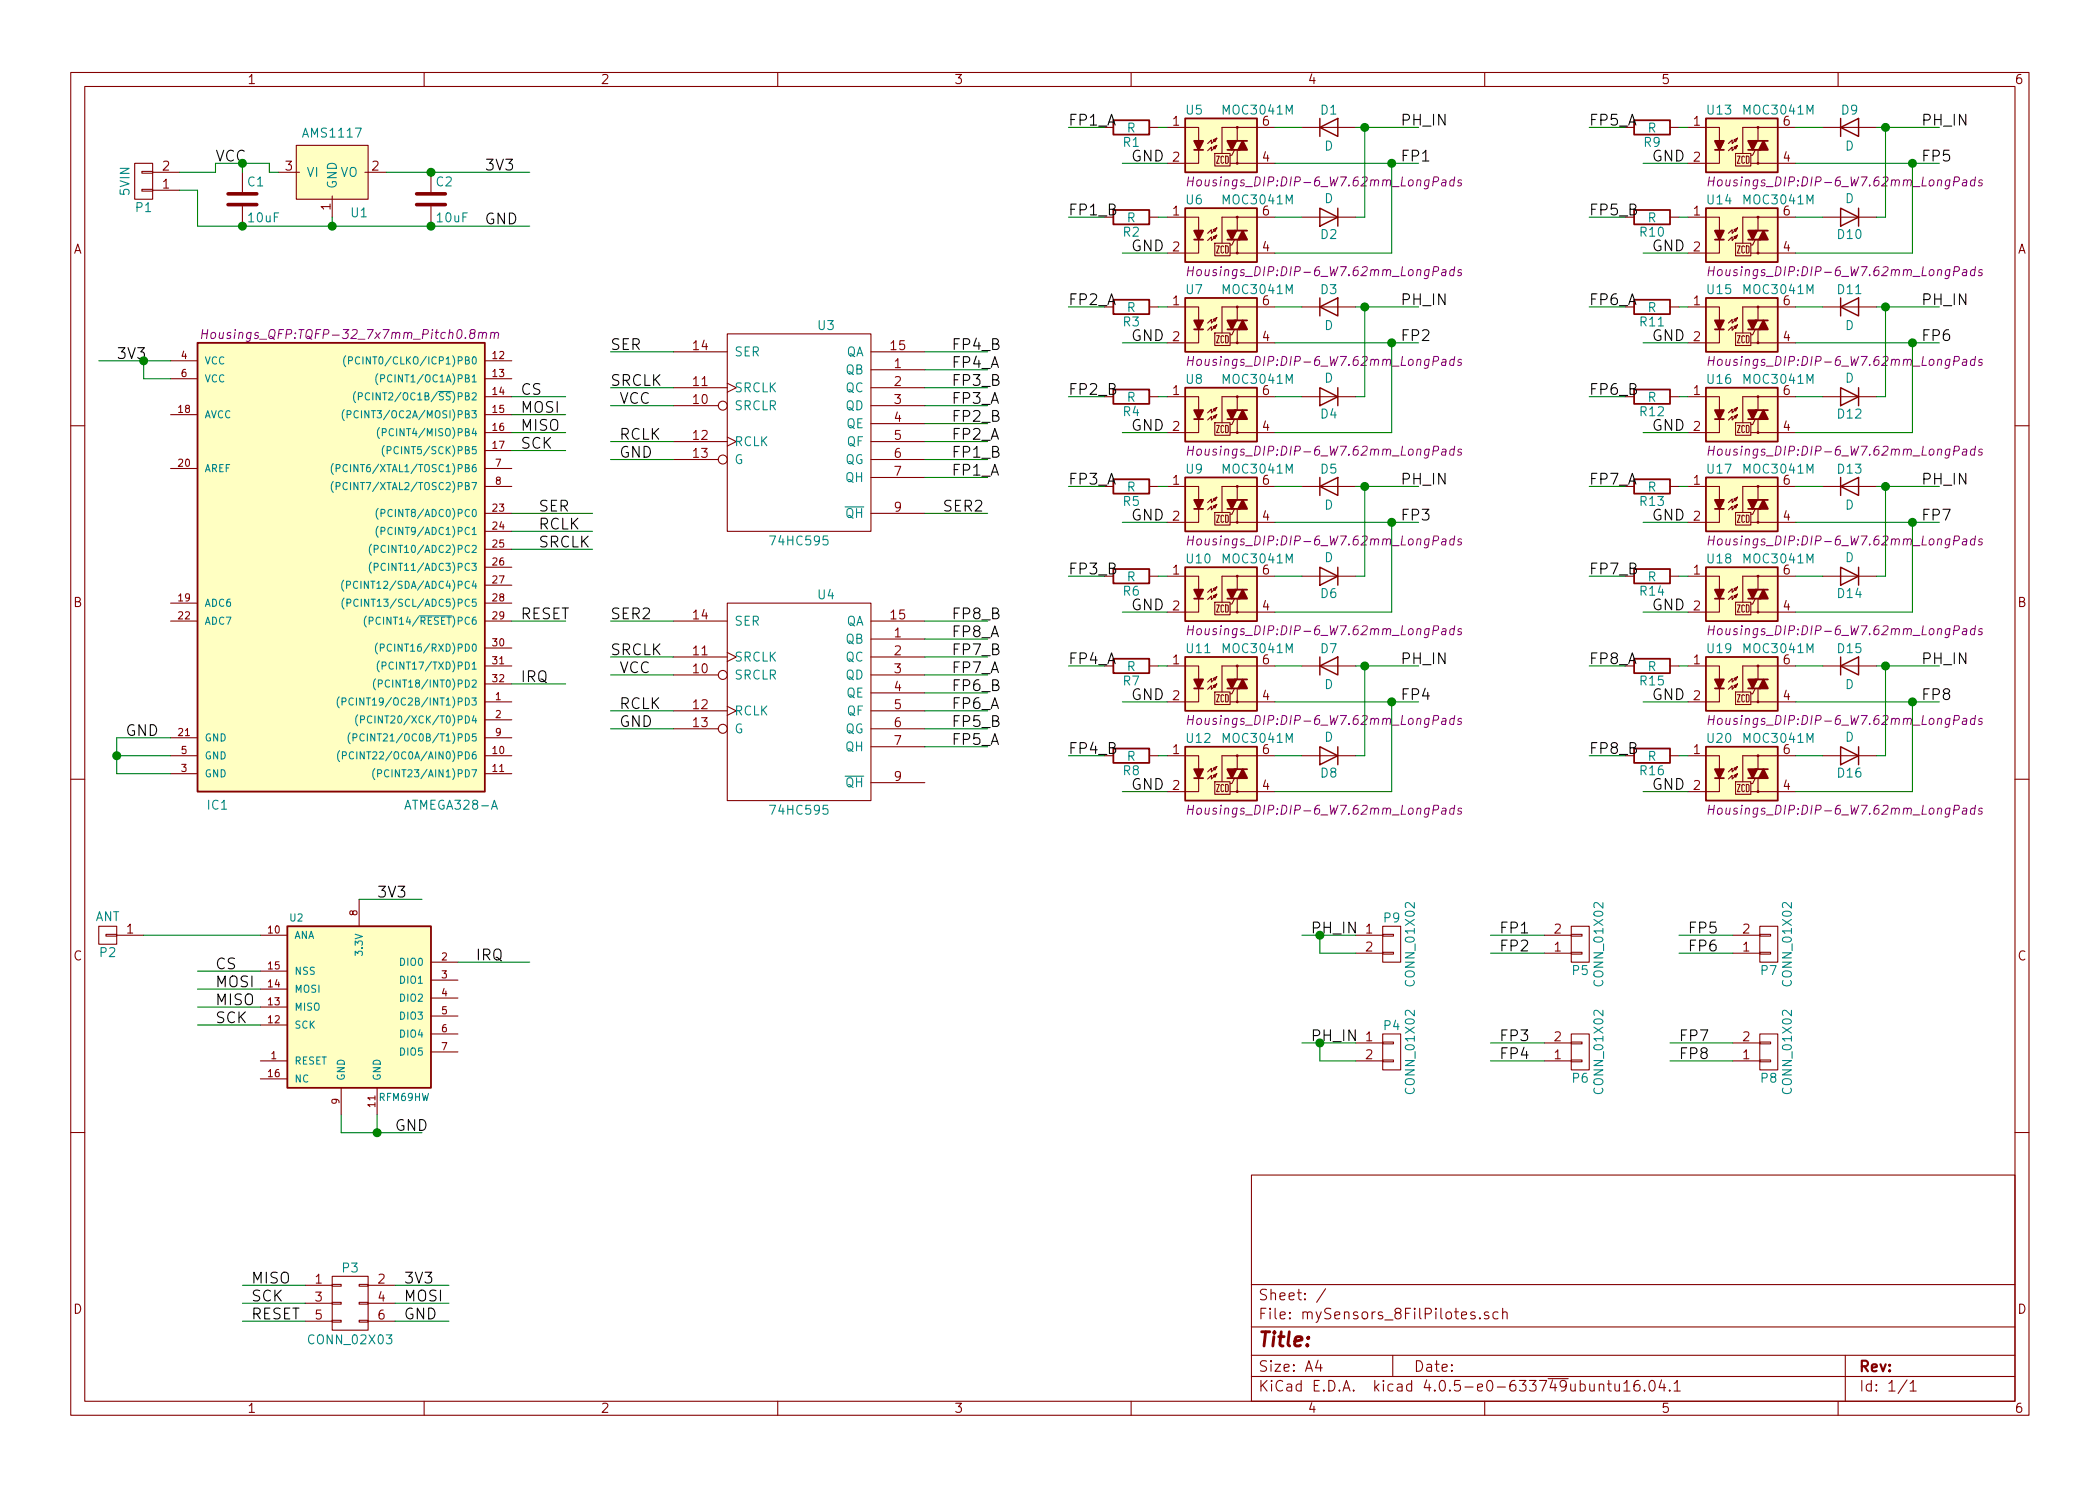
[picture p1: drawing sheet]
EESchema Schematic File Version 2
LIBS:power
LIBS:device
LIBS:transistors
LIBS:conn
LIBS:linear
LIBS:regul
LIBS:74xx
LIBS:cmos4000
LIBS:adc-dac
LIBS:memory
LIBS:xilinx
LIBS:microcontrollers
LIBS:dsp
LIBS:microchip
LIBS:analog_switches
LIBS:motorola
LIBS:texas
LIBS:intel
LIBS:audio
LIBS:interface
LIBS:digital-audio
LIBS:philips
LIBS:display
LIBS:cypress
LIBS:siliconi
LIBS:opto
LIBS:atmel
LIBS:contrib
LIBS:valves
LIBS:mysensors_radios
LIBS:mysensors_regulators
LIBS:myLibrary
LIBS:mySensors_8FilPilotes-cache
EELAYER 25 0
EELAYER END
$Descr A4 11693 8268
encoding utf-8
Sheet 1 1
Title ""
Date ""
Rev ""
Comp ""
Comment1 ""
Comment2 ""
Comment3 ""
Comment4 ""
$EndDescr
$Comp
L ATMEGA328-A IC1
U 1 1
P 1850 3100
F 0 "IC1" H 1150 1700 50  0000 L BNN
F 1 "ATMEGA328-A" H 2250 1700 50  0000 L BNN
F 2 "Housings_QFP:TQFP-32_7x7mm_Pitch0.8mm" H 1950 4350 50  0000 C CIN
F 3 "" H 1850 3100 50  0000 C CNN
	1    1850 3100
	1    0    0    -1  
$EndComp
$Comp
L RFM69HW U2
U 1 1
P 2000 5350
F 0 "U2" H 1650 5600 40  0000 C CNN
F 1 "RFM69HW" H 2250 4600 40  0000 C CNN
F 2 "Mysensors_Radio:RFM69HW_SMD_Handsoldering" H 2000 5350 30  0001 C CIN
F 3 "" H 2000 5350 60  0000 C CNN
	1    2000 5350
	1    0    0    -1  
$EndComp
$Comp
L AMS1117 U1
U 1 1
P 1950 950
F 0 "U1" H 2050 700 50  0000 R BNN
F 1 "AMS1117" H 1850 1200 50  0000 C TNN
F 2 "TO_SOT_Packages_SMD:SOT-223" H 1850 1000 60  0001 C CNN
F 3 "" H 1850 1000 60  0000 C CNN
	1    1950 950 
	1    0    0    -1  
$EndComp
$Comp
L CONN_01X02 P1
U 1 1
P 800 1000
F 0 "P1" H 800 1150 50  0000 C CNN
F 1 "5VIN" V 900 1000 50  0000 C CNN
F 2 "Connectors:bornier2" H 800 1000 50  0001 C CNN
F 3 "" H 800 1000 50  0000 C CNN
	1    800  1000
	-1   0    0    1   
$EndComp
Text Label 2700 950  0    60   ~ 0
3V3
$Comp
L 74HC595 U3
U 1 1
P 4450 2400
F 0 "U3" H 4600 3000 50  0000 C CNN
F 1 "74HC595" H 4450 1800 50  0000 C CNN
F 2 "SMD_Packages:SO-16-N" H 4450 2400 50  0001 C CNN
F 3 "" H 4450 2400 50  0000 C CNN
	1    4450 2400
	1    0    0    -1  
$EndComp
$Comp
L C C2
U 1 1
P 2400 1100
F 0 "C2" H 2425 1200 50  0000 L CNN
F 1 "10uF" H 2425 1000 50  0000 L CNN
F 2 "Capacitors_THT:C_Radial_D5_L6_P2.5" H 2438 950 50  0001 C CNN
F 3 "" H 2400 1100 50  0000 C CNN
	1    2400 1100
	1    0    0    -1  
$EndComp
Text Label 1200 900  0    60   ~ 0
VCC
$Comp
L CONN_02X03 P3
U 1 1
P 1950 7250
F 0 "P3" H 1950 7450 50  0000 C CNN
F 1 "CONN_02X03" H 1950 7050 50  0000 C CNN
F 2 "Pin_Headers:Pin_Header_Straight_2x03_Pitch2.54mm" H 1950 6050 50  0001 C CNN
F 3 "" H 1950 6050 50  0000 C CNN
	1    1950 7250
	1    0    0    -1  
$EndComp
Text Label 1400 7150 0    60   ~ 0
MISO
Text Label 1400 7250 0    60   ~ 0
SCK
Text Label 1400 7350 0    60   ~ 0
RESET
Text Label 2250 7150 0    60   ~ 0
3V3
Text Label 2250 7250 0    60   ~ 0
MOSI
Text Label 2250 7350 0    60   ~ 0
GND
$Comp
L C C1
U 1 1
P 1350 1100
F 0 "C1" H 1375 1200 50  0000 L CNN
F 1 "10uF" H 1375 1000 50  0000 L CNN
F 2 "Capacitors_THT:C_Radial_D5_L6_P2.5" H 1388 950 50  0001 C CNN
F 3 "" H 1350 1100 50  0000 C CNN
	1    1350 1100
	1    0    0    -1  
$EndComp
Text Label 2900 3450 0    60   ~ 0
RESET
Text Label 2900 2500 0    60   ~ 0
SCK
Text Label 2900 2400 0    60   ~ 0
MISO
Text Label 2900 2300 0    60   ~ 0
MOSI
Text Label 2100 5000 0    60   ~ 0
3V3
Text Label 2650 5350 0    60   ~ 0
IRQ
Text Label 1200 5400 0    60   ~ 0
CS
Text Label 1200 5500 0    60   ~ 0
MOSI
Text Label 1200 5600 0    60   ~ 0
MISO
Text Label 1200 5700 0    60   ~ 0
SCK
$Comp
L CONN_01X01 P2
U 1 1
P 600 5200
F 0 "P2" H 600 5300 50  0000 C CNN
F 1 "ANT" H 600 5100 50  0000 C CNN
F 2 "Pin_Headers:Pin_Header_Straight_1x01_Pitch2.54mm" H 600 5200 50  0001 C CNN
F 3 "" H 600 5200 50  0000 C CNN
	1    600  5200
	-1   0    0    1   
$EndComp
Text Label 2900 2200 0    60   ~ 0
CS
Text Label 650  2000 0    60   ~ 0
3V3
Text Label 700  4100 0    60   ~ 0
GND
Text Label 2900 3800 0    60   ~ 0
IRQ
Text Label 5300 1950 0    60   ~ 0
FP4_B
Text Label 5300 2050 0    60   ~ 0
FP4_A
Text Label 5300 2150 0    60   ~ 0
FP3_B
Text Label 5300 2250 0    60   ~ 0
FP3_A
Text Label 5300 2350 0    60   ~ 0
FP2_B
Text Label 5300 2450 0    60   ~ 0
FP2_A
Text Label 5300 2550 0    60   ~ 0
FP1_B
Text Label 5300 2650 0    60   ~ 0
FP1_A
Text Label 3450 2250 0    60   ~ 0
VCC
Text Label 3450 2450 0    60   ~ 0
RCLK
Text Label 3400 1950 0    60   ~ 0
SER
Text Label 3400 2150 0    60   ~ 0
SRCLK
Text Label 3450 2550 0    60   ~ 0
GND
Text Label 3000 2850 0    60   ~ 0
SER
Text Label 3000 3050 0    60   ~ 0
SRCLK
Text Label 3000 2950 0    60   ~ 0
RCLK
$Comp
L CONN_01X02 P4
U 1 1
P 7750 5850
F 0 "P4" H 7750 6000 50  0000 C CNN
F 1 "CONN_01X02" V 7850 5850 50  0000 C CNN
F 2 "Connectors:bornier2" H 7750 5850 50  0001 C CNN
F 3 "" H 7750 5850 50  0000 C CNN
	1    7750 5850
	1    0    0    -1  
$EndComp
Wire Wire Line
	1000 1050 1100 1050
Wire Wire Line
	1350 7150 1700 7150
Wire Wire Line
	1350 7250 1700 7250
Wire Wire Line
	1350 7350 1700 7350
Wire Wire Line
	2500 7150 2200 7150
Wire Wire Line
	2500 7250 2200 7250
Wire Wire Line
	2500 7350 2200 7350
Wire Wire Line
	1100 1050 1100 1250
Wire Wire Line
	1100 1250 2950 1250
Wire Wire Line
	1850 1250 1850 1200
Connection ~ 1350 1250
Connection ~ 1850 1250
Wire Wire Line
	2850 2300 3150 2300
Wire Wire Line
	2850 2400 3150 2400
Wire Wire Line
	2850 2500 3150 2500
Wire Wire Line
	2850 3450 3150 3450
Wire Wire Line
	2850 3800 3150 3800
Wire Wire Line
	1450 5400 1100 5400
Wire Wire Line
	1100 5500 1450 5500
Wire Wire Line
	1100 5600 1450 5600
Wire Wire Line
	1100 5700 1450 5700
Wire Wire Line
	1900 6200 1900 6300
Wire Wire Line
	1900 6300 2350 6300
Wire Wire Line
	2100 6200 2100 6300
Connection ~ 2100 6300
Wire Wire Line
	2550 5350 2950 5350
Wire Wire Line
	1450 5200 800  5200
Wire Wire Line
	2000 5000 2350 5000
Wire Wire Line
	2850 2200 3150 2200
Wire Wire Line
	950  2000 550  2000
Wire Wire Line
	800  2000 800  2100
Wire Wire Line
	800  2100 950  2100
Connection ~ 800  2000
Wire Wire Line
	950  4300 650  4300
Wire Wire Line
	650  4300 650  4100
Wire Wire Line
	650  4100 950  4100
Wire Wire Line
	950  4200 650  4200
Connection ~ 650  4200
Wire Wire Line
	5150 1950 5500 1950
Wire Wire Line
	5150 2050 5500 2050
Wire Wire Line
	5500 2150 5150 2150
Wire Wire Line
	5500 2250 5150 2250
Wire Wire Line
	5500 2350 5150 2350
Wire Wire Line
	5500 2450 5150 2450
Wire Wire Line
	5500 2550 5150 2550
Wire Wire Line
	5500 2650 5150 2650
Wire Wire Line
	3750 2250 3400 2250
Wire Wire Line
	3750 2450 3400 2450
Wire Wire Line
	3750 1950 3400 1950
Wire Wire Line
	3750 2150 3400 2150
Wire Wire Line
	3750 2550 3400 2550
Wire Wire Line
	2850 2850 3300 2850
Wire Wire Line
	2850 2950 3300 2950
Wire Wire Line
	2850 3050 3300 3050
Wire Wire Line
	7550 5800 7250 5800
$Comp
L CONN_01X02 P5
U 1 1
P 8800 5250
F 0 "P5" H 8800 5400 50  0000 C CNN
F 1 "CONN_01X02" V 8900 5250 50  0000 C CNN
F 2 "Connectors:bornier2" H 8800 5250 50  0001 C CNN
F 3 "" H 8800 5250 50  0000 C CNN
	1    8800 5250
	1    0    0    1   
$EndComp
$Comp
L CONN_01X02 P6
U 1 1
P 8800 5850
F 0 "P6" H 8800 6000 50  0000 C CNN
F 1 "CONN_01X02" V 8900 5850 50  0000 C CNN
F 2 "Connectors:bornier2" H 8800 5850 50  0001 C CNN
F 3 "" H 8800 5850 50  0000 C CNN
	1    8800 5850
	1    0    0    1   
$EndComp
$Comp
L CONN_01X02 P7
U 1 1
P 9850 5250
F 0 "P7" H 9850 5400 50  0000 C CNN
F 1 "CONN_01X02" V 9950 5250 50  0000 C CNN
F 2 "Connectors:bornier2" H 9850 5250 50  0001 C CNN
F 3 "" H 9850 5250 50  0000 C CNN
	1    9850 5250
	1    0    0    1   
$EndComp
$Comp
L CONN_01X02 P8
U 1 1
P 9850 5850
F 0 "P8" H 9850 6000 50  0000 C CNN
F 1 "CONN_01X02" V 9950 5850 50  0000 C CNN
F 2 "Connectors:bornier2" H 9850 5850 50  0001 C CNN
F 3 "" H 9850 5850 50  0000 C CNN
	1    9850 5850
	1    0    0    1   
$EndComp
Wire Wire Line
	1000 950  1200 950 
Wire Wire Line
	1200 950  1200 900 
Wire Wire Line
	1200 900  1500 900 
Wire Wire Line
	1500 900  1500 950 
Wire Wire Line
	1500 950  1550 950 
Wire Wire Line
	1350 950  1350 900 
Connection ~ 1350 900 
Connection ~ 2400 1250
Text Label 2700 1250 0    60   ~ 0
GND
Wire Wire Line
	2150 950  2950 950 
Connection ~ 2400 950 
Text Label 2200 6300 0    60   ~ 0
GND
$Comp
L 74HC595 U4
U 1 1
P 4450 3900
F 0 "U4" H 4600 4500 50  0000 C CNN
F 1 "74HC595" H 4450 3300 50  0000 C CNN
F 2 "SMD_Packages:SO-16-N" H 4450 3900 50  0001 C CNN
F 3 "" H 4450 3900 50  0000 C CNN
	1    4450 3900
	1    0    0    -1  
$EndComp
Text Label 5300 3450 0    60   ~ 0
FP8_B
Text Label 5300 3550 0    60   ~ 0
FP8_A
Text Label 5300 3650 0    60   ~ 0
FP7_B
Text Label 5300 3750 0    60   ~ 0
FP7_A
Text Label 5300 3850 0    60   ~ 0
FP6_B
Text Label 5300 3950 0    60   ~ 0
FP6_A
Text Label 5300 4050 0    60   ~ 0
FP5_B
Text Label 5300 4150 0    60   ~ 0
FP5_A
Text Label 3450 3750 0    60   ~ 0
VCC
Text Label 3450 3950 0    60   ~ 0
RCLK
Text Label 3400 3450 0    60   ~ 0
SER2
Text Label 3400 3650 0    60   ~ 0
SRCLK
Text Label 3450 4050 0    60   ~ 0
GND
Wire Wire Line
	5150 3450 5500 3450
Wire Wire Line
	5150 3550 5500 3550
Wire Wire Line
	5500 3650 5150 3650
Wire Wire Line
	5500 3750 5150 3750
Wire Wire Line
	5500 3850 5150 3850
Wire Wire Line
	5500 3950 5150 3950
Wire Wire Line
	5500 4050 5150 4050
Wire Wire Line
	5500 4150 5150 4150
Wire Wire Line
	3750 3750 3400 3750
Wire Wire Line
	3750 3950 3400 3950
Wire Wire Line
	3750 3450 3400 3450
Wire Wire Line
	3750 3650 3400 3650
Wire Wire Line
	3750 4050 3400 4050
Wire Wire Line
	5150 2850 5500 2850
Text Label 5250 2850 0    60   ~ 0
SER2
Wire Wire Line
	8600 5200 8300 5200
Wire Wire Line
	8300 5300 8600 5300
Wire Wire Line
	8300 5800 8600 5800
Wire Wire Line
	8300 5900 8600 5900
Wire Wire Line
	9350 5200 9650 5200
Wire Wire Line
	9350 5300 9650 5300
Wire Wire Line
	9300 5800 9650 5800
Wire Wire Line
	9300 5900 9650 5900
Text Label 9350 5900 0    60   ~ 0
FP8
Text Label 9350 5800 0    60   ~ 0
FP7
Text Label 9400 5300 0    60   ~ 0
FP6
Text Label 9400 5200 0    60   ~ 0
FP5
Text Label 8350 5900 0    60   ~ 0
FP4
Text Label 8350 5800 0    60   ~ 0
FP3
Text Label 8350 5300 0    60   ~ 0
FP2
Text Label 8350 5200 0    60   ~ 0
FP1
Text Label 7300 5800 0    60   ~ 0
PH_IN
Wire Wire Line
	7350 5800 7350 5900
Wire Wire Line
	7350 5900 7550 5900
Connection ~ 7350 5800
$Comp
L MOC3041M U5
U 1 1
P 6800 800
F 0 "U5" H 6600 1000 50  0000 L CNN
F 1 "MOC3041M" H 6800 1000 50  0000 L CNN
F 2 "Housings_DIP:DIP-6_W7.62mm_LongPads" H 6600 600 50  0000 L CIN
F 3 "" H 6765 800 50  0000 L CNN
	1    6800 800 
	1    0    0    -1  
$EndComp
$Comp
L MOC3041M U6
U 1 1
P 6800 1300
F 0 "U6" H 6600 1500 50  0000 L CNN
F 1 "MOC3041M" H 6800 1500 50  0000 L CNN
F 2 "Housings_DIP:DIP-6_W7.62mm_LongPads" H 6600 1100 50  0000 L CIN
F 3 "" H 6765 1300 50  0000 L CNN
	1    6800 1300
	1    0    0    -1  
$EndComp
Wire Wire Line
	7100 900  7900 900 
Wire Wire Line
	7100 1400 7750 1400
Wire Wire Line
	7750 1400 7750 900 
Connection ~ 7750 900 
$Comp
L D D1
U 1 1
P 7400 700
F 0 "D1" H 7400 800 50  0000 C CNN
F 1 "D" H 7400 600 50  0000 C CNN
F 2 "Diodes_SMD:SOD-123" H 7400 700 50  0001 C CNN
F 3 "" H 7400 700 50  0000 C CNN
	1    7400 700 
	1    0    0    -1  
$EndComp
$Comp
L D D2
U 1 1
P 7400 1200
F 0 "D2" H 7400 1300 50  0000 C CNN
F 1 "D" H 7400 1100 50  0000 C CNN
F 2 "Diodes_SMD:SOD-123" H 7400 1200 50  0001 C CNN
F 3 "" H 7400 1200 50  0000 C CNN
	1    7400 1200
	-1   0    0    1   
$EndComp
Wire Wire Line
	7250 700  7100 700 
Wire Wire Line
	7100 1200 7250 1200
Wire Wire Line
	7550 1200 7600 1200
Wire Wire Line
	7600 1200 7600 700 
Wire Wire Line
	7550 700  7900 700 
Connection ~ 7600 700 
Text Label 7800 700  0    60   ~ 0
PH_IN
Text Label 7800 900  0    60   ~ 0
FP1
Wire Wire Line
	6500 900  6250 900 
Wire Wire Line
	6500 1400 6250 1400
Text Label 6300 1400 0    60   ~ 0
GND
Text Label 6300 900  0    60   ~ 0
GND
$Comp
L R R1
U 1 1
P 6300 700
F 0 "R1" V 6380 700 50  0000 C CNN
F 1 "R" V 6300 700 50  0000 C CNN
F 2 "Resistors_SMD:R_1206_HandSoldering" V 6230 700 50  0001 C CNN
F 3 "" H 6300 700 50  0000 C CNN
	1    6300 700 
	0    1    1    0   
$EndComp
$Comp
L R R2
U 1 1
P 6300 1200
F 0 "R2" V 6380 1200 50  0000 C CNN
F 1 "R" V 6300 1200 50  0000 C CNN
F 2 "Resistors_SMD:R_1206_HandSoldering" V 6230 1200 50  0001 C CNN
F 3 "" H 6300 1200 50  0000 C CNN
	1    6300 1200
	0    1    1    0   
$EndComp
Wire Wire Line
	6450 700  6500 700 
Wire Wire Line
	6450 1200 6500 1200
Wire Wire Line
	6150 700  5950 700 
Wire Wire Line
	6150 1200 5950 1200
Text Label 5950 700  0    60   ~ 0
FP1_A
Text Label 5950 1200 0    60   ~ 0
FP1_B
$Comp
L MOC3041M U7
U 1 1
P 6800 1800
F 0 "U7" H 6600 2000 50  0000 L CNN
F 1 "MOC3041M" H 6800 2000 50  0000 L CNN
F 2 "Housings_DIP:DIP-6_W7.62mm_LongPads" H 6600 1600 50  0000 L CIN
F 3 "" H 6765 1800 50  0000 L CNN
	1    6800 1800
	1    0    0    -1  
$EndComp
$Comp
L MOC3041M U8
U 1 1
P 6800 2300
F 0 "U8" H 6600 2500 50  0000 L CNN
F 1 "MOC3041M" H 6800 2500 50  0000 L CNN
F 2 "Housings_DIP:DIP-6_W7.62mm_LongPads" H 6600 2100 50  0000 L CIN
F 3 "" H 6765 2300 50  0000 L CNN
	1    6800 2300
	1    0    0    -1  
$EndComp
Wire Wire Line
	7100 1900 7900 1900
Wire Wire Line
	7100 2400 7750 2400
Wire Wire Line
	7750 2400 7750 1900
Connection ~ 7750 1900
$Comp
L D D3
U 1 1
P 7400 1700
F 0 "D3" H 7400 1800 50  0000 C CNN
F 1 "D" H 7400 1600 50  0000 C CNN
F 2 "Diodes_SMD:SOD-123" H 7400 1700 50  0001 C CNN
F 3 "" H 7400 1700 50  0000 C CNN
	1    7400 1700
	1    0    0    -1  
$EndComp
$Comp
L D D4
U 1 1
P 7400 2200
F 0 "D4" H 7400 2300 50  0000 C CNN
F 1 "D" H 7400 2100 50  0000 C CNN
F 2 "Diodes_SMD:SOD-123" H 7400 2200 50  0001 C CNN
F 3 "" H 7400 2200 50  0000 C CNN
	1    7400 2200
	-1   0    0    1   
$EndComp
Wire Wire Line
	7250 1700 7100 1700
Wire Wire Line
	7100 2200 7250 2200
Wire Wire Line
	7550 2200 7600 2200
Wire Wire Line
	7600 2200 7600 1700
Wire Wire Line
	7550 1700 7900 1700
Connection ~ 7600 1700
Text Label 7800 1700 0    60   ~ 0
PH_IN
Text Label 7800 1900 0    60   ~ 0
FP2
Wire Wire Line
	6500 1900 6250 1900
Wire Wire Line
	6500 2400 6250 2400
Text Label 6300 2400 0    60   ~ 0
GND
Text Label 6300 1900 0    60   ~ 0
GND
$Comp
L R R3
U 1 1
P 6300 1700
F 0 "R3" V 6380 1700 50  0000 C CNN
F 1 "R" V 6300 1700 50  0000 C CNN
F 2 "Resistors_SMD:R_1206_HandSoldering" V 6230 1700 50  0001 C CNN
F 3 "" H 6300 1700 50  0000 C CNN
	1    6300 1700
	0    1    1    0   
$EndComp
$Comp
L R R4
U 1 1
P 6300 2200
F 0 "R4" V 6380 2200 50  0000 C CNN
F 1 "R" V 6300 2200 50  0000 C CNN
F 2 "Resistors_SMD:R_1206_HandSoldering" V 6230 2200 50  0001 C CNN
F 3 "" H 6300 2200 50  0000 C CNN
	1    6300 2200
	0    1    1    0   
$EndComp
Wire Wire Line
	6450 1700 6500 1700
Wire Wire Line
	6450 2200 6500 2200
Wire Wire Line
	6150 1700 5950 1700
Wire Wire Line
	6150 2200 5950 2200
Text Label 5950 1700 0    60   ~ 0
FP2_A
Text Label 5950 2200 0    60   ~ 0
FP2_B
$Comp
L MOC3041M U9
U 1 1
P 6800 2800
F 0 "U9" H 6600 3000 50  0000 L CNN
F 1 "MOC3041M" H 6800 3000 50  0000 L CNN
F 2 "Housings_DIP:DIP-6_W7.62mm_LongPads" H 6600 2600 50  0000 L CIN
F 3 "" H 6765 2800 50  0000 L CNN
	1    6800 2800
	1    0    0    -1  
$EndComp
$Comp
L MOC3041M U10
U 1 1
P 6800 3300
F 0 "U10" H 6600 3500 50  0000 L CNN
F 1 "MOC3041M" H 6800 3500 50  0000 L CNN
F 2 "Housings_DIP:DIP-6_W7.62mm_LongPads" H 6600 3100 50  0000 L CIN
F 3 "" H 6765 3300 50  0000 L CNN
	1    6800 3300
	1    0    0    -1  
$EndComp
Wire Wire Line
	7100 2900 7900 2900
Wire Wire Line
	7100 3400 7750 3400
Wire Wire Line
	7750 3400 7750 2900
Connection ~ 7750 2900
$Comp
L D D5
U 1 1
P 7400 2700
F 0 "D5" H 7400 2800 50  0000 C CNN
F 1 "D" H 7400 2600 50  0000 C CNN
F 2 "Diodes_SMD:SOD-123" H 7400 2700 50  0001 C CNN
F 3 "" H 7400 2700 50  0000 C CNN
	1    7400 2700
	1    0    0    -1  
$EndComp
$Comp
L D D6
U 1 1
P 7400 3200
F 0 "D6" H 7400 3300 50  0000 C CNN
F 1 "D" H 7400 3100 50  0000 C CNN
F 2 "Diodes_SMD:SOD-123" H 7400 3200 50  0001 C CNN
F 3 "" H 7400 3200 50  0000 C CNN
	1    7400 3200
	-1   0    0    1   
$EndComp
Wire Wire Line
	7250 2700 7100 2700
Wire Wire Line
	7100 3200 7250 3200
Wire Wire Line
	7550 3200 7600 3200
Wire Wire Line
	7600 3200 7600 2700
Wire Wire Line
	7550 2700 7900 2700
Connection ~ 7600 2700
Text Label 7800 2700 0    60   ~ 0
PH_IN
Text Label 7800 2900 0    60   ~ 0
FP3
Wire Wire Line
	6500 2900 6250 2900
Wire Wire Line
	6500 3400 6250 3400
Text Label 6300 3400 0    60   ~ 0
GND
Text Label 6300 2900 0    60   ~ 0
GND
$Comp
L R R5
U 1 1
P 6300 2700
F 0 "R5" V 6380 2700 50  0000 C CNN
F 1 "R" V 6300 2700 50  0000 C CNN
F 2 "Resistors_SMD:R_1206_HandSoldering" V 6230 2700 50  0001 C CNN
F 3 "" H 6300 2700 50  0000 C CNN
	1    6300 2700
	0    1    1    0   
$EndComp
$Comp
L R R6
U 1 1
P 6300 3200
F 0 "R6" V 6380 3200 50  0000 C CNN
F 1 "R" V 6300 3200 50  0000 C CNN
F 2 "Resistors_SMD:R_1206_HandSoldering" V 6230 3200 50  0001 C CNN
F 3 "" H 6300 3200 50  0000 C CNN
	1    6300 3200
	0    1    1    0   
$EndComp
Wire Wire Line
	6450 2700 6500 2700
Wire Wire Line
	6450 3200 6500 3200
Wire Wire Line
	6150 2700 5950 2700
Wire Wire Line
	6150 3200 5950 3200
Text Label 5950 2700 0    60   ~ 0
FP3_A
Text Label 5950 3200 0    60   ~ 0
FP3_B
$Comp
L MOC3041M U11
U 1 1
P 6800 3800
F 0 "U11" H 6600 4000 50  0000 L CNN
F 1 "MOC3041M" H 6800 4000 50  0000 L CNN
F 2 "Housings_DIP:DIP-6_W7.62mm_LongPads" H 6600 3600 50  0000 L CIN
F 3 "" H 6765 3800 50  0000 L CNN
	1    6800 3800
	1    0    0    -1  
$EndComp
$Comp
L MOC3041M U12
U 1 1
P 6800 4300
F 0 "U12" H 6600 4500 50  0000 L CNN
F 1 "MOC3041M" H 6800 4500 50  0000 L CNN
F 2 "Housings_DIP:DIP-6_W7.62mm_LongPads" H 6600 4100 50  0000 L CIN
F 3 "" H 6765 4300 50  0000 L CNN
	1    6800 4300
	1    0    0    -1  
$EndComp
Wire Wire Line
	7100 3900 7900 3900
Wire Wire Line
	7100 4400 7750 4400
Wire Wire Line
	7750 4400 7750 3900
Connection ~ 7750 3900
$Comp
L D D7
U 1 1
P 7400 3700
F 0 "D7" H 7400 3800 50  0000 C CNN
F 1 "D" H 7400 3600 50  0000 C CNN
F 2 "Diodes_SMD:SOD-123" H 7400 3700 50  0001 C CNN
F 3 "" H 7400 3700 50  0000 C CNN
	1    7400 3700
	1    0    0    -1  
$EndComp
$Comp
L D D8
U 1 1
P 7400 4200
F 0 "D8" H 7400 4300 50  0000 C CNN
F 1 "D" H 7400 4100 50  0000 C CNN
F 2 "Diodes_SMD:SOD-123" H 7400 4200 50  0001 C CNN
F 3 "" H 7400 4200 50  0000 C CNN
	1    7400 4200
	-1   0    0    1   
$EndComp
Wire Wire Line
	7250 3700 7100 3700
Wire Wire Line
	7100 4200 7250 4200
Wire Wire Line
	7550 4200 7600 4200
Wire Wire Line
	7600 4200 7600 3700
Wire Wire Line
	7550 3700 7900 3700
Connection ~ 7600 3700
Text Label 7800 3700 0    60   ~ 0
PH_IN
Text Label 7800 3900 0    60   ~ 0
FP4
Wire Wire Line
	6500 3900 6250 3900
Wire Wire Line
	6500 4400 6250 4400
Text Label 6300 4400 0    60   ~ 0
GND
Text Label 6300 3900 0    60   ~ 0
GND
$Comp
L R R7
U 1 1
P 6300 3700
F 0 "R7" V 6380 3700 50  0000 C CNN
F 1 "R" V 6300 3700 50  0000 C CNN
F 2 "Resistors_SMD:R_1206_HandSoldering" V 6230 3700 50  0001 C CNN
F 3 "" H 6300 3700 50  0000 C CNN
	1    6300 3700
	0    1    1    0   
$EndComp
$Comp
L R R8
U 1 1
P 6300 4200
F 0 "R8" V 6380 4200 50  0000 C CNN
F 1 "R" V 6300 4200 50  0000 C CNN
F 2 "Resistors_SMD:R_1206_HandSoldering" V 6230 4200 50  0001 C CNN
F 3 "" H 6300 4200 50  0000 C CNN
	1    6300 4200
	0    1    1    0   
$EndComp
Wire Wire Line
	6450 3700 6500 3700
Wire Wire Line
	6450 4200 6500 4200
Wire Wire Line
	6150 3700 5950 3700
Wire Wire Line
	6150 4200 5950 4200
Text Label 5950 3700 0    60   ~ 0
FP4_A
Text Label 5950 4200 0    60   ~ 0
FP4_B
$Comp
L MOC3041M U13
U 1 1
P 9700 800
F 0 "U13" H 9500 1000 50  0000 L CNN
F 1 "MOC3041M" H 9700 1000 50  0000 L CNN
F 2 "Housings_DIP:DIP-6_W7.62mm_LongPads" H 9500 600 50  0000 L CIN
F 3 "" H 9665 800 50  0000 L CNN
	1    9700 800 
	1    0    0    -1  
$EndComp
$Comp
L MOC3041M U14
U 1 1
P 9700 1300
F 0 "U14" H 9500 1500 50  0000 L CNN
F 1 "MOC3041M" H 9700 1500 50  0000 L CNN
F 2 "Housings_DIP:DIP-6_W7.62mm_LongPads" H 9500 1100 50  0000 L CIN
F 3 "" H 9665 1300 50  0000 L CNN
	1    9700 1300
	1    0    0    -1  
$EndComp
Wire Wire Line
	10000 900  10800 900 
Wire Wire Line
	10000 1400 10650 1400
Wire Wire Line
	10650 1400 10650 900 
Connection ~ 10650 900 
$Comp
L D D9
U 1 1
P 10300 700
F 0 "D9" H 10300 800 50  0000 C CNN
F 1 "D" H 10300 600 50  0000 C CNN
F 2 "Diodes_SMD:SOD-123" H 10300 700 50  0001 C CNN
F 3 "" H 10300 700 50  0000 C CNN
	1    10300 700 
	1    0    0    -1  
$EndComp
$Comp
L D D10
U 1 1
P 10300 1200
F 0 "D10" H 10300 1300 50  0000 C CNN
F 1 "D" H 10300 1100 50  0000 C CNN
F 2 "Diodes_SMD:SOD-123" H 10300 1200 50  0001 C CNN
F 3 "" H 10300 1200 50  0000 C CNN
	1    10300 1200
	-1   0    0    1   
$EndComp
Wire Wire Line
	10150 700  10000 700 
Wire Wire Line
	10000 1200 10150 1200
Wire Wire Line
	10450 1200 10500 1200
Wire Wire Line
	10500 1200 10500 700 
Wire Wire Line
	10450 700  10800 700 
Connection ~ 10500 700 
Text Label 10700 700  0    60   ~ 0
PH_IN
Text Label 10700 900  0    60   ~ 0
FP5
Wire Wire Line
	9400 900  9150 900 
Wire Wire Line
	9400 1400 9150 1400
Text Label 9200 1400 0    60   ~ 0
GND
Text Label 9200 900  0    60   ~ 0
GND
$Comp
L R R9
U 1 1
P 9200 700
F 0 "R9" V 9280 700 50  0000 C CNN
F 1 "R" V 9200 700 50  0000 C CNN
F 2 "Resistors_SMD:R_1206_HandSoldering" V 9130 700 50  0001 C CNN
F 3 "" H 9200 700 50  0000 C CNN
	1    9200 700 
	0    1    1    0   
$EndComp
$Comp
L R R10
U 1 1
P 9200 1200
F 0 "R10" V 9280 1200 50  0000 C CNN
F 1 "R" V 9200 1200 50  0000 C CNN
F 2 "Resistors_SMD:R_1206_HandSoldering" V 9130 1200 50  0001 C CNN
F 3 "" H 9200 1200 50  0000 C CNN
	1    9200 1200
	0    1    1    0   
$EndComp
Wire Wire Line
	9350 700  9400 700 
Wire Wire Line
	9350 1200 9400 1200
Wire Wire Line
	9050 700  8850 700 
Wire Wire Line
	9050 1200 8850 1200
Text Label 8850 700  0    60   ~ 0
FP5_A
Text Label 8850 1200 0    60   ~ 0
FP5_B
$Comp
L MOC3041M U15
U 1 1
P 9700 1800
F 0 "U15" H 9500 2000 50  0000 L CNN
F 1 "MOC3041M" H 9700 2000 50  0000 L CNN
F 2 "Housings_DIP:DIP-6_W7.62mm_LongPads" H 9500 1600 50  0000 L CIN
F 3 "" H 9665 1800 50  0000 L CNN
	1    9700 1800
	1    0    0    -1  
$EndComp
$Comp
L MOC3041M U16
U 1 1
P 9700 2300
F 0 "U16" H 9500 2500 50  0000 L CNN
F 1 "MOC3041M" H 9700 2500 50  0000 L CNN
F 2 "Housings_DIP:DIP-6_W7.62mm_LongPads" H 9500 2100 50  0000 L CIN
F 3 "" H 9665 2300 50  0000 L CNN
	1    9700 2300
	1    0    0    -1  
$EndComp
Wire Wire Line
	10000 1900 10800 1900
Wire Wire Line
	10000 2400 10650 2400
Wire Wire Line
	10650 2400 10650 1900
Connection ~ 10650 1900
$Comp
L D D11
U 1 1
P 10300 1700
F 0 "D11" H 10300 1800 50  0000 C CNN
F 1 "D" H 10300 1600 50  0000 C CNN
F 2 "Diodes_SMD:SOD-123" H 10300 1700 50  0001 C CNN
F 3 "" H 10300 1700 50  0000 C CNN
	1    10300 1700
	1    0    0    -1  
$EndComp
$Comp
L D D12
U 1 1
P 10300 2200
F 0 "D12" H 10300 2300 50  0000 C CNN
F 1 "D" H 10300 2100 50  0000 C CNN
F 2 "Diodes_SMD:SOD-123" H 10300 2200 50  0001 C CNN
F 3 "" H 10300 2200 50  0000 C CNN
	1    10300 2200
	-1   0    0    1   
$EndComp
Wire Wire Line
	10150 1700 10000 1700
Wire Wire Line
	10000 2200 10150 2200
Wire Wire Line
	10450 2200 10500 2200
Wire Wire Line
	10500 2200 10500 1700
Wire Wire Line
	10450 1700 10800 1700
Connection ~ 10500 1700
Text Label 10700 1700 0    60   ~ 0
PH_IN
Text Label 10700 1900 0    60   ~ 0
FP6
Wire Wire Line
	9400 1900 9150 1900
Wire Wire Line
	9400 2400 9150 2400
Text Label 9200 2400 0    60   ~ 0
GND
Text Label 9200 1900 0    60   ~ 0
GND
$Comp
L R R11
U 1 1
P 9200 1700
F 0 "R11" V 9280 1700 50  0000 C CNN
F 1 "R" V 9200 1700 50  0000 C CNN
F 2 "Resistors_SMD:R_1206_HandSoldering" V 9130 1700 50  0001 C CNN
F 3 "" H 9200 1700 50  0000 C CNN
	1    9200 1700
	0    1    1    0   
$EndComp
$Comp
L R R12
U 1 1
P 9200 2200
F 0 "R12" V 9280 2200 50  0000 C CNN
F 1 "R" V 9200 2200 50  0000 C CNN
F 2 "Resistors_SMD:R_1206_HandSoldering" V 9130 2200 50  0001 C CNN
F 3 "" H 9200 2200 50  0000 C CNN
	1    9200 2200
	0    1    1    0   
$EndComp
Wire Wire Line
	9350 1700 9400 1700
Wire Wire Line
	9350 2200 9400 2200
Wire Wire Line
	9050 1700 8850 1700
Wire Wire Line
	9050 2200 8850 2200
Text Label 8850 1700 0    60   ~ 0
FP6_A
Text Label 8850 2200 0    60   ~ 0
FP6_B
$Comp
L MOC3041M U17
U 1 1
P 9700 2800
F 0 "U17" H 9500 3000 50  0000 L CNN
F 1 "MOC3041M" H 9700 3000 50  0000 L CNN
F 2 "Housings_DIP:DIP-6_W7.62mm_LongPads" H 9500 2600 50  0000 L CIN
F 3 "" H 9665 2800 50  0000 L CNN
	1    9700 2800
	1    0    0    -1  
$EndComp
$Comp
L MOC3041M U18
U 1 1
P 9700 3300
F 0 "U18" H 9500 3500 50  0000 L CNN
F 1 "MOC3041M" H 9700 3500 50  0000 L CNN
F 2 "Housings_DIP:DIP-6_W7.62mm_LongPads" H 9500 3100 50  0000 L CIN
F 3 "" H 9665 3300 50  0000 L CNN
	1    9700 3300
	1    0    0    -1  
$EndComp
Wire Wire Line
	10000 2900 10800 2900
Wire Wire Line
	10000 3400 10650 3400
Wire Wire Line
	10650 3400 10650 2900
Connection ~ 10650 2900
$Comp
L D D13
U 1 1
P 10300 2700
F 0 "D13" H 10300 2800 50  0000 C CNN
F 1 "D" H 10300 2600 50  0000 C CNN
F 2 "Diodes_SMD:SOD-123" H 10300 2700 50  0001 C CNN
F 3 "" H 10300 2700 50  0000 C CNN
	1    10300 2700
	1    0    0    -1  
$EndComp
$Comp
L D D14
U 1 1
P 10300 3200
F 0 "D14" H 10300 3300 50  0000 C CNN
F 1 "D" H 10300 3100 50  0000 C CNN
F 2 "Diodes_SMD:SOD-123" H 10300 3200 50  0001 C CNN
F 3 "" H 10300 3200 50  0000 C CNN
	1    10300 3200
	-1   0    0    1   
$EndComp
Wire Wire Line
	10150 2700 10000 2700
Wire Wire Line
	10000 3200 10150 3200
Wire Wire Line
	10450 3200 10500 3200
Wire Wire Line
	10500 3200 10500 2700
Wire Wire Line
	10450 2700 10800 2700
Connection ~ 10500 2700
Text Label 10700 2700 0    60   ~ 0
PH_IN
Text Label 10700 2900 0    60   ~ 0
FP7
Wire Wire Line
	9400 2900 9150 2900
Wire Wire Line
	9400 3400 9150 3400
Text Label 9200 3400 0    60   ~ 0
GND
Text Label 9200 2900 0    60   ~ 0
GND
$Comp
L R R13
U 1 1
P 9200 2700
F 0 "R13" V 9280 2700 50  0000 C CNN
F 1 "R" V 9200 2700 50  0000 C CNN
F 2 "Resistors_SMD:R_1206_HandSoldering" V 9130 2700 50  0001 C CNN
F 3 "" H 9200 2700 50  0000 C CNN
	1    9200 2700
	0    1    1    0   
$EndComp
$Comp
L R R14
U 1 1
P 9200 3200
F 0 "R14" V 9280 3200 50  0000 C CNN
F 1 "R" V 9200 3200 50  0000 C CNN
F 2 "Resistors_SMD:R_1206_HandSoldering" V 9130 3200 50  0001 C CNN
F 3 "" H 9200 3200 50  0000 C CNN
	1    9200 3200
	0    1    1    0   
$EndComp
Wire Wire Line
	9350 2700 9400 2700
Wire Wire Line
	9350 3200 9400 3200
Wire Wire Line
	9050 2700 8850 2700
Wire Wire Line
	9050 3200 8850 3200
Text Label 8850 2700 0    60   ~ 0
FP7_A
Text Label 8850 3200 0    60   ~ 0
FP7_B
$Comp
L MOC3041M U19
U 1 1
P 9700 3800
F 0 "U19" H 9500 4000 50  0000 L CNN
F 1 "MOC3041M" H 9700 4000 50  0000 L CNN
F 2 "Housings_DIP:DIP-6_W7.62mm_LongPads" H 9500 3600 50  0000 L CIN
F 3 "" H 9665 3800 50  0000 L CNN
	1    9700 3800
	1    0    0    -1  
$EndComp
$Comp
L MOC3041M U20
U 1 1
P 9700 4300
F 0 "U20" H 9500 4500 50  0000 L CNN
F 1 "MOC3041M" H 9700 4500 50  0000 L CNN
F 2 "Housings_DIP:DIP-6_W7.62mm_LongPads" H 9500 4100 50  0000 L CIN
F 3 "" H 9665 4300 50  0000 L CNN
	1    9700 4300
	1    0    0    -1  
$EndComp
Wire Wire Line
	10000 3900 10800 3900
Wire Wire Line
	10000 4400 10650 4400
Wire Wire Line
	10650 4400 10650 3900
Connection ~ 10650 3900
$Comp
L D D15
U 1 1
P 10300 3700
F 0 "D15" H 10300 3800 50  0000 C CNN
F 1 "D" H 10300 3600 50  0000 C CNN
F 2 "Diodes_SMD:SOD-123" H 10300 3700 50  0001 C CNN
F 3 "" H 10300 3700 50  0000 C CNN
	1    10300 3700
	1    0    0    -1  
$EndComp
$Comp
L D D16
U 1 1
P 10300 4200
F 0 "D16" H 10300 4300 50  0000 C CNN
F 1 "D" H 10300 4100 50  0000 C CNN
F 2 "Diodes_SMD:SOD-123" H 10300 4200 50  0001 C CNN
F 3 "" H 10300 4200 50  0000 C CNN
	1    10300 4200
	-1   0    0    1   
$EndComp
Wire Wire Line
	10150 3700 10000 3700
Wire Wire Line
	10000 4200 10150 4200
Wire Wire Line
	10450 4200 10500 4200
Wire Wire Line
	10500 4200 10500 3700
Wire Wire Line
	10450 3700 10800 3700
Connection ~ 10500 3700
Text Label 10700 3700 0    60   ~ 0
PH_IN
Text Label 10700 3900 0    60   ~ 0
FP8
Wire Wire Line
	9400 3900 9150 3900
Wire Wire Line
	9400 4400 9150 4400
Text Label 9200 4400 0    60   ~ 0
GND
Text Label 9200 3900 0    60   ~ 0
GND
$Comp
L R R15
U 1 1
P 9200 3700
F 0 "R15" V 9280 3700 50  0000 C CNN
F 1 "R" V 9200 3700 50  0000 C CNN
F 2 "Resistors_SMD:R_1206_HandSoldering" V 9130 3700 50  0001 C CNN
F 3 "" H 9200 3700 50  0000 C CNN
	1    9200 3700
	0    1    1    0   
$EndComp
$Comp
L R R16
U 1 1
P 9200 4200
F 0 "R16" V 9280 4200 50  0000 C CNN
F 1 "R" V 9200 4200 50  0000 C CNN
F 2 "Resistors_SMD:R_1206_HandSoldering" V 9130 4200 50  0001 C CNN
F 3 "" H 9200 4200 50  0000 C CNN
	1    9200 4200
	0    1    1    0   
$EndComp
Wire Wire Line
	9350 3700 9400 3700
Wire Wire Line
	9350 4200 9400 4200
Wire Wire Line
	9050 3700 8850 3700
Wire Wire Line
	9050 4200 8850 4200
Text Label 8850 3700 0    60   ~ 0
FP8_A
Text Label 8850 4200 0    60   ~ 0
FP8_B
$Comp
L CONN_01X02 P9
U 1 1
P 7750 5250
F 0 "P9" H 7750 5400 50  0000 C CNN
F 1 "CONN_01X02" V 7850 5250 50  0000 C CNN
F 2 "Connectors:bornier2" H 7750 5250 50  0001 C CNN
F 3 "" H 7750 5250 50  0000 C CNN
	1    7750 5250
	1    0    0    -1  
$EndComp
Wire Wire Line
	7550 5200 7250 5200
Text Label 7300 5200 0    60   ~ 0
PH_IN
Wire Wire Line
	7350 5200 7350 5300
Wire Wire Line
	7350 5300 7550 5300
Connection ~ 7350 5200
$EndSCHEMATC
